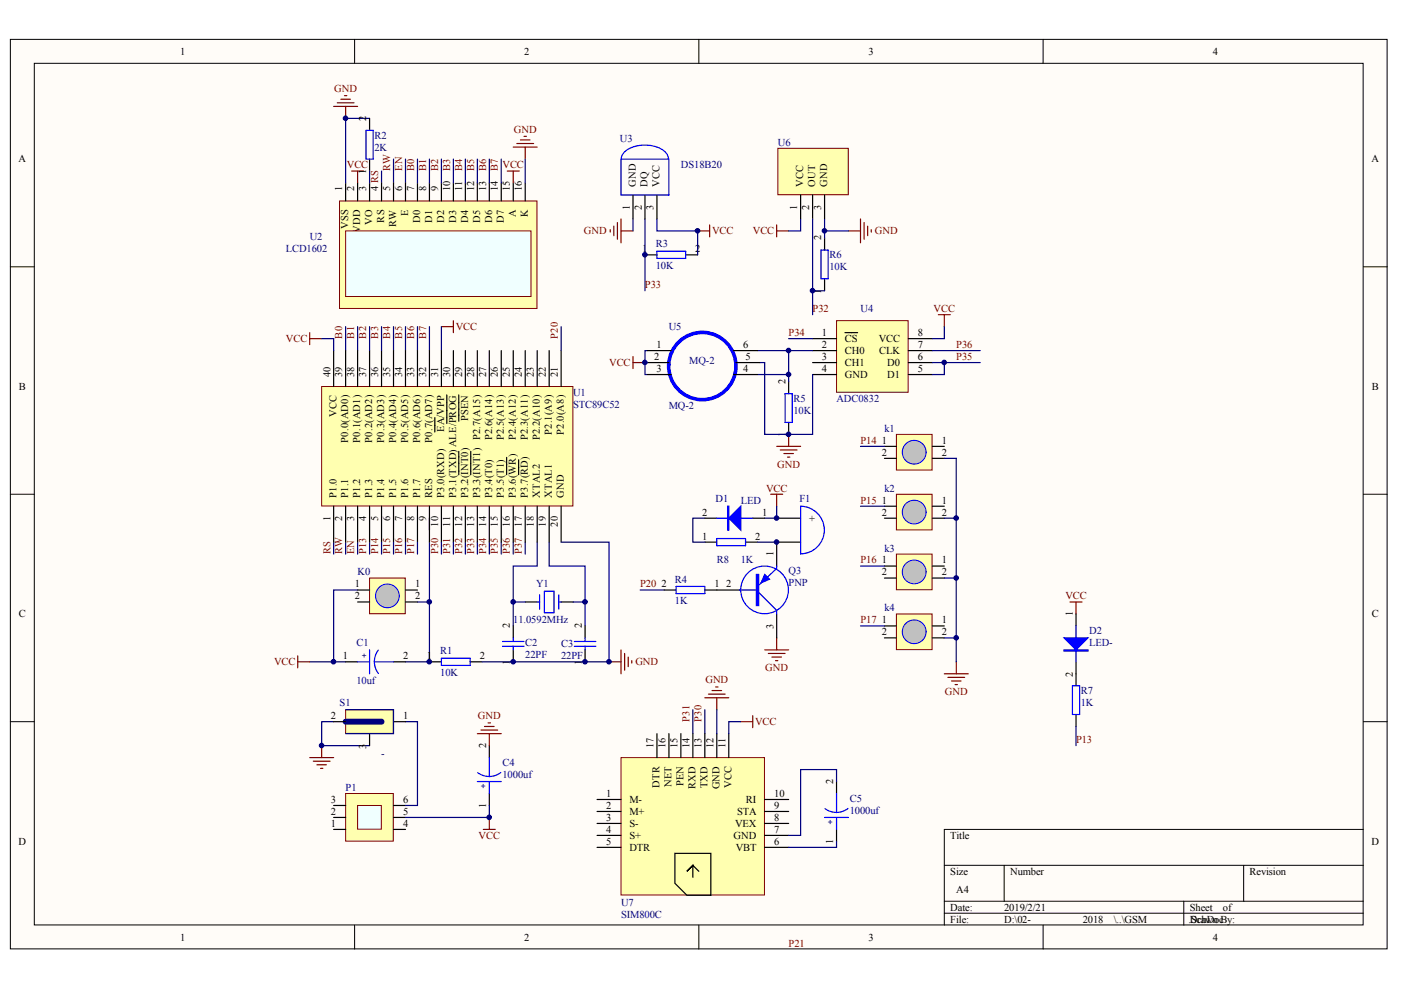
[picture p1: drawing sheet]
# Altium schematic sheet GSM防火防盗.SchDoc
size A4

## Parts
C1  10uf  [电容-电解10UF]
C2  22PF  [电容-瓷片]
C3  22PF  [电容-瓷片]
C4  1000uf  [电容-电解1000UF - 25V]
C5  1000uf  [电容-电解1000UF - 25V]
D1  LED  [LED]
D2  LED-绿  [LED-5MM]
F1  蜂鸣器  [蜂鸣器]
K0  按键  [按键]
k1  按键  [按键]
k2  按键  [按键]
k3  按键  [按键]
k4  按键  [按键]
P1  自锁开关  [自锁开关]
Q3  PNP三极管  [三极管]
R1  10K  [电阻]
R2  2K  [电阻]
R3  10K  [电阻]
R4  1K  [电阻]
R5  10K  [电阻]
R6  10K  [电阻]
R7  1K  [电阻]
R8  1K  [电阻]
S1  电源接口-大  [电源座-大]
U1  STC89C52  [底座40P]
U2  LCD1602  [LCD1602]
U3  DS18B20  [三极管]
U4  ADC0832  [底座8P]
U5  MQ-2  [MQ-2]
U6  人体感应模块  [人体感应模块]
U7  SIM800C  [SIM800C]
Y1  11.0592MHz  [晶振]

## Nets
GND: C2.1 C3.1 C4.2 k1.2 k2.2 k3.2 k4.2 Q3.3(C) R1.2 R2.2 R5.1 R6.2 S1.2 S1.3 U1.20(GND) U2.1(VSS) U2.16(K) U3.1(GND) U4.4(GND) U5.5 U6.3(GND) U7.12(GND)
VCC: C1.1 C4.1 D1.1 D2.1 F1.1(+) K0.1 P1.5 R3.2 U1.31(~{EA}/VPP) U1.40(VCC) U2.2(VDD) U2.15(A) U3.3(VCC) U4.8(VCC) U5.1 U5.2 U5.3 U6.1(VCC) U7.11(VCC)
B0: U1.39(P0.0(AD0)) U2.7(D0)
B1: U1.38(P0.1(AD1)) U2.8(D1)
B2: U1.37(P0.2(AD2)) U2.9(D2)
B3: U1.36(P0.3(AD3)) U2.10(D3)
B4: U1.35(P0.4(AD4)) U2.11(D4)
B5: U1.34(P0.5(AD5)) U2.12(D5)
B6: U1.33(P0.6(AD6)) U2.13(D6)
B7: U1.32(P0.7(AD7)) U2.14(D7)
EN: U1.3(P1.2) U2.6(E)
P13: R7.1 U1.4(P1.3)
P14: k1.1 U1.5(P1.4)
P15: k2.1 U1.6(P1.5)
P16: k3.1 U1.7(P1.6)
P17: k4.1 U1.8(P1.7)
P20: R4.2 U1.21(P2.0(A8))
P30: U1.10(P3.0(RXD)) U7.13(TXD)
P31: U1.11(P3.1(TXD)) U7.14(RXD)
P32: R6.1 U1.12(P3.2(~{INT0})) U6.2(OUT)
P33: R3.1 U1.13(P3.3(~{INT1})) U3.2(DQ)
P34: U1.14(P3.4(T0)) U4.1(~{CS})
P35: U1.15(P3.5(T1)) U4.5(D1) U4.6(D0)
P36: U1.16(P3.6(~{WR})) U4.7(CLK)
P37: U1.17(P3.7(~{RD}))
RS: U1.1(P1.0) U2.4(RS)
RW: U1.2(P1.1) U2.5(RW)
NetC1_2: C1.2 K0.2 R1.1 U1.9(RES)
NetC2_2: C2.2 U1.18(XTAL2) Y1.1
NetC3_2: C3.2 U1.19(XTAL1) Y1.2
NetC5_1: C5.1 U7.6(VBT)
NetC5_2: C5.2 U7.7(GND)
NetD1_2: D1.2 R8.1
NetD2_2: D2.2 R7.2
NetF1_2: F1.2(B) Q3.1(E) R8.2
NetP1_6: P1.6 S1.1
NetQ3_2: Q3.2(B) R4.1
NetR2_1: R2.1 U2.3(VO)
NetR5_2: R5.2 U4.2(CH0) U5.4 U5.6

Not connected (* = marked no-connect by the designer): P1 1 2 3 4; U1 22(P2.1(A9)) 23(P2.2(A10)) 24(P2.3(A11)) 25(P2.4(A12)) 26(P2.5(A13)) 27(P2.6(A14)) 28(P2.7(A15)) 29(~{PSEN}) 30(ALE/~{PROG}); U4 3(CH1); U7 1(M-) 2(M+) 3(S-) 4(S+) 5(DTR) 8(VEX) 9(STA) 10(RI) 15(PEN) 16(NET) 17(DTR)

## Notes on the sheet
- Labels drawn without touching a wire or pin: P21
